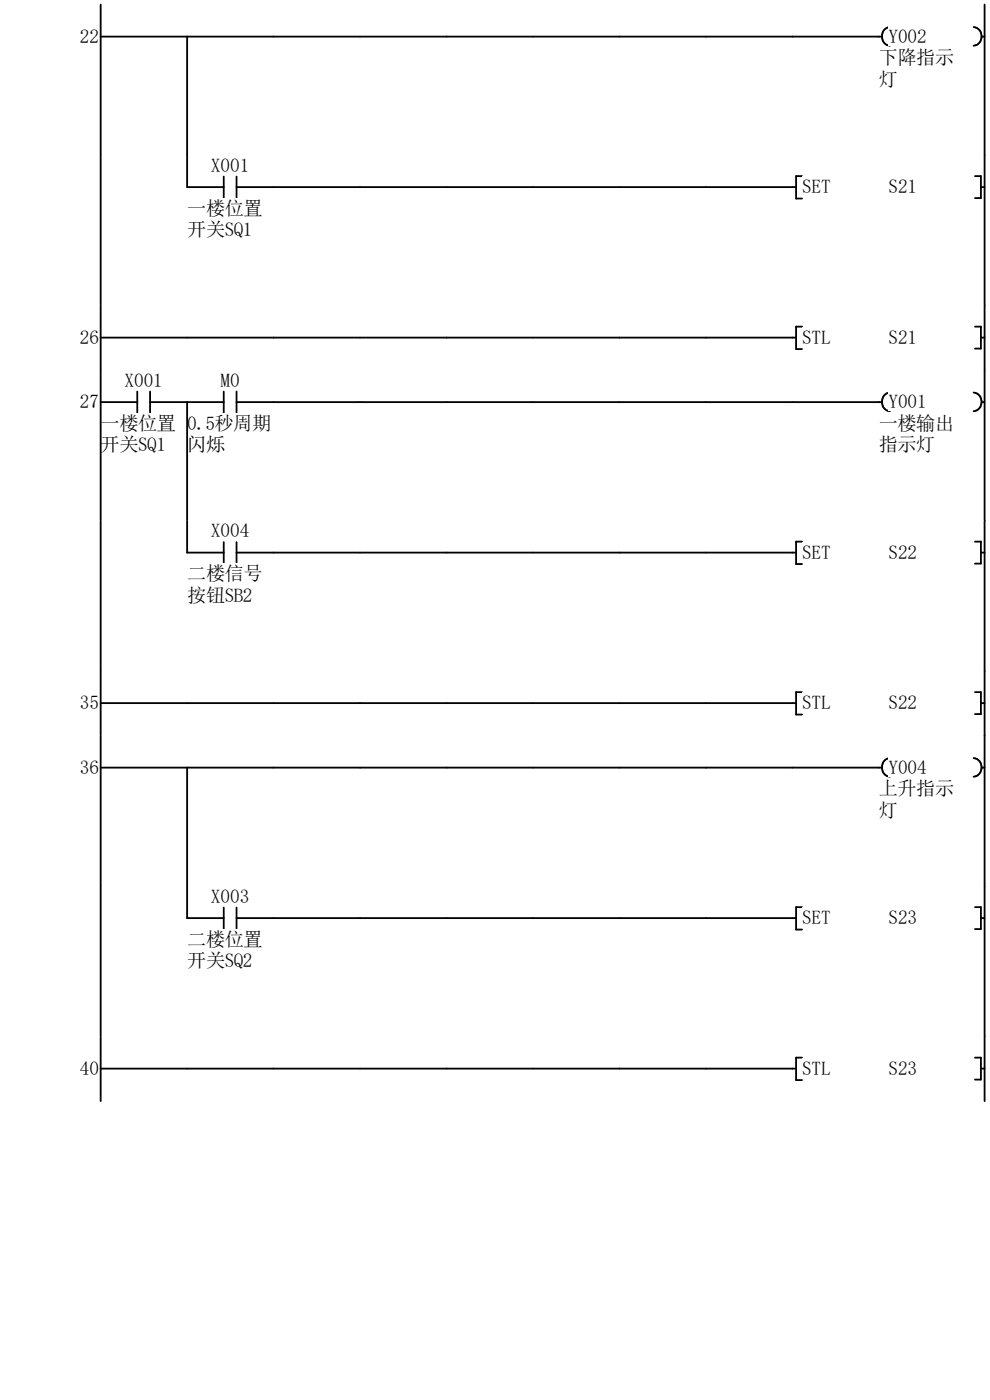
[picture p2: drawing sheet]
<svg xmlns="http://www.w3.org/2000/svg" width="210mm" height="297mm" viewBox="0 0 210 297" stroke-linecap="round" stroke-linejoin="round" font-family="sans-serif">
<path d="M21.4 7.8h165.7M21.4 1v31.9M39.7 7.8v25.1M188.8 5.7a2.02 2.02 0 0 0-1.7 2 2.02 2.02 0 0 0 1.7 2" fill="none" stroke="#070000" stroke-width=".39"/>
<path d="M188.5 5.5h8.1v4.2h-8.1z" fill="#fff"/>
<path d="M206.5 5.7a2.01 2.01 0 0 1 1.8 2 2.01 2.01 0 0 1-1.8 2M208.2 7.8h.7" fill="none" stroke="#070000" stroke-width=".39"/>
<g fill="#fff">
<path d="M186.4 10.1h16v4.1h-16z"/>
<path d="M186.4 14.6h4.1v4.2h-4.1z"/>
</g>
<path d="M208.9 1v31.9" fill="none" stroke="#070000" stroke-width=".39"/>
<path d="M1 32.9h207.9v32h-207.9z" fill-rule="evenodd" fill="#fff"/>
<path d="M21.4 32.9v31.9" fill="none" stroke="#070000" stroke-width=".39"/>
<path d="M44.7 32.9h8.2v4.1h-8.2z" fill="#fff"/>
<path d="M39.7 39.7h7.8M47.5 37.5v4.4M50.2 39.7h7.8M50.2 37.5v4.4" fill="none" stroke="#070000" stroke-width=".39"/>
<g fill="#fff">
<path d="M39.7 42h16v4.1h-16z"/>
<path d="M39.7 46.6h13.9v4.1h-13.9z"/>
</g>
<path d="M39.7 32.9v6.8M58 39.7h110.9M170.1 37.4h-1.2v4.7h1.2" fill="none" stroke="#070000" stroke-width=".39"/>
<g fill="#fff">
<path d="M170.1 37.5h6.2v4.1h-6.2z"/>
<path d="M188.5 37.5h6.1v4.1h-6.1z"/>
</g>
<path d="M206.8 37.4h1.3v4.6h-1.3M208.1 39.7h.8M208.9 32.9v31.9" fill="none" stroke="#070000" stroke-width=".39"/>
<path d="M1 64.9h207.9v13.6h-207.9z" fill-rule="evenodd" fill="#fff"/>
<path d="M17 69.4h4v4.1h-4z" fill="#fff"/>
<path d="M21.4 71.6h147.5M21.4 64.8v13.7M170.1 69.3h-1.2v4.8h1.2" fill="none" stroke="#070000" stroke-width=".39"/>
<g fill="#fff">
<path d="M170.1 69.4h6.2v4.1h-6.2z"/>
<path d="M188.5 69.4h6.1v4.1h-6.1z"/>
</g>
<path d="M206.8 69.3h1.3v4.7h-1.3M208.1 71.6h.8M208.9 64.8v13.7" fill="none" stroke="#070000" stroke-width=".39"/>
<g fill="#fff">
<path d="M1 78.5h185.5v31.9h-185.5z" fill-rule="evenodd"/>
<path d="M186.5 78.5h22.4v31.9h-22.4zM17 83.1h4v4.1h-4z" fill-rule="evenodd"/>
</g>
<path d="M26.4 78.5h8.1v4.1h-8.1z" fill="#fff"/>
<path d="M21.4 85.3h7.7M29.1 83.1v4.4M31.8 85.3h7.9M31.8 83.1v4.4" fill="none" stroke="#070000" stroke-width=".39"/>
<g fill="#fff">
<path d="M21.3 87.6h16v4.1h-16z"/>
<path d="M21.3 92.2h13.9v4.1h-13.9z"/>
</g>
<path d="M21.4 78.5v31.9" fill="none" stroke="#070000" stroke-width=".39"/>
<path d="M46.8 78.5h4v4.1h-4z" fill="#fff"/>
<path d="M39.7 85.3h7.8M47.5 83.1v4.4M50.2 85.3h7.8M50.2 83.1v4.4" fill="none" stroke="#070000" stroke-width=".39"/>
<g fill="#fff">
<path d="M39.7 87.6h17.8v4.1h-17.8z"/>
<path d="M39.7 92.2h8v4.1h-8z"/>
</g>
<path d="M39.7 85.3v25.1M58 85.3h129.1M188.8 83.3a2.02 2.02 0 0 0-1.7 2 2.02 2.02 0 0 0 1.7 1.9" fill="none" stroke="#070000" stroke-width=".39"/>
<path d="M188.5 83.1h8.1v4.1h-8.1z" fill="#fff"/>
<path d="M206.5 83.3a2.01 2.01 0 0 1 1.8 2 2.01 2.01 0 0 1-1.8 1.9M208.2 85.3h.7" fill="none" stroke="#070000" stroke-width=".39"/>
<g fill="#fff">
<path d="M186.4 87.6h16v4.1h-16z"/>
<path d="M186.4 92.2h12v4.1h-12z"/>
</g>
<path d="M208.9 78.5v31.9" fill="none" stroke="#070000" stroke-width=".39"/>
<path d="M1 110.4h207.9v32h-207.9z" fill-rule="evenodd" fill="#fff"/>
<path d="M21.4 110.4v32" fill="none" stroke="#070000" stroke-width=".39"/>
<path d="M44.7 110.4h8.2v4.2h-8.2z" fill="#fff"/>
<path d="M39.7 117.2h7.8M47.5 115v4.5M50.2 117.2h7.8M50.2 115v4.5" fill="none" stroke="#070000" stroke-width=".39"/>
<g fill="#fff">
<path d="M39.7 119.5h16v4.2h-16z"/>
<path d="M39.7 124.1h13.9v4.1h-13.9z"/>
</g>
<path d="M39.7 110.4v6.8M58 117.2h110.9M170.1 114.9h-1.2v4.8h1.2" fill="none" stroke="#070000" stroke-width=".39"/>
<g fill="#fff">
<path d="M170.1 115h6.2v4.1h-6.2z"/>
<path d="M188.5 115h6.1v4.1h-6.1z"/>
</g>
<path d="M206.8 114.9h1.3v4.7h-1.3M208.1 117.2h.8M208.9 110.4v32" fill="none" stroke="#070000" stroke-width=".39"/>
<path d="M1 142.4h207.9v13.7h-207.9z" fill-rule="evenodd" fill="#fff"/>
<path d="M17 146.9h4v4.1h-4z" fill="#fff"/>
<path d="M21.4 149.2h147.5M21.4 142.4v13.7M170.1 146.8h-1.2v4.8h1.2" fill="none" stroke="#070000" stroke-width=".39"/>
<g fill="#fff">
<path d="M170.1 146.9h6.2v4.1h-6.2z"/>
<path d="M188.5 146.9h6.1v4.1h-6.1z"/>
</g>
<path d="M206.8 146.8h1.3v4.7h-1.3M208.1 149.2h.8M208.9 142.4v13.7" fill="none" stroke="#070000" stroke-width=".39"/>
<g fill="#fff">
<path d="M1 156.1h185.5v31.9h-185.5z" fill-rule="evenodd"/>
<path d="M186.5 156.1h22.4v31.9h-22.4zM17 160.7h4v4.1h-4z" fill-rule="evenodd"/>
</g>
<path d="M21.4 156.1v31.9M21.4 162.9h165.7M39.7 162.9v25.1M188.8 160.8a2.02 2.02 0 0 0-1.7 2 2.02 2.02 0 0 0 1.7 2" fill="none" stroke="#070000" stroke-width=".39"/>
<path d="M188.5 160.7h8.1v4.1h-8.1z" fill="#fff"/>
<path d="M206.5 160.8a2 2 0 0 1 1.8 2 2 2 0 0 1-1.8 2M208.2 162.9h.7" fill="none" stroke="#070000" stroke-width=".39"/>
<g fill="#fff">
<path d="M186.4 165.2h16v4.1h-16z"/>
<path d="M186.4 169.8h4.1v4.1h-4.1z"/>
</g>
<path d="M208.9 156.1v31.9" fill="none" stroke="#070000" stroke-width=".39"/>
<path d="M1 188h207.9v31.9h-207.9z" fill-rule="evenodd" fill="#fff"/>
<path d="M21.4 188v31.9" fill="none" stroke="#070000" stroke-width=".39"/>
<path d="M44.7 188h8.2v4.1h-8.2z" fill="#fff"/>
<path d="M39.7 194.8h7.8M47.5 192.5v4.5M50.2 194.8h7.8M50.2 192.5v4.5" fill="none" stroke="#070000" stroke-width=".39"/>
<g fill="#fff">
<path d="M39.7 197.1h16v4.1h-16z"/>
<path d="M39.7 201.7h13.9v4.1h-13.9z"/>
</g>
<path d="M39.7 188v6.8M58 194.8h110.9M170.1 192.4h-1.2v4.8h1.2" fill="none" stroke="#070000" stroke-width=".39"/>
<g fill="#fff">
<path d="M170.1 192.5h6.2v4.1h-6.2z"/>
<path d="M188.5 192.5h6.1v4.1h-6.1z"/>
</g>
<path d="M206.8 192.4h1.3v4.7h-1.3M208.1 194.8h.8M208.9 188v31.9" fill="none" stroke="#070000" stroke-width=".39"/>
<path d="M1 219.9h207.9v13.7h-207.9z" fill-rule="evenodd" fill="#fff"/>
<path d="M17 224.5h4v4.1h-4z" fill="#fff"/>
<path d="M21.4 219.9v13.7M21.4 226.7h147.5M170.1 224.4h-1.2v4.7h1.2" fill="none" stroke="#070000" stroke-width=".39"/>
<g fill="#fff">
<path d="M170.1 224.5h6.2v4.1h-6.2z"/>
<path d="M188.5 224.5h6.1v4.1h-6.1z"/>
</g>
<path d="M208.9 219.9v13.7M206.8 224.4h1.3v4.6h-1.3M208.1 226.7h.8" fill="none" stroke="#070000" stroke-width=".39"/>
<g font-size="4.1">
<text x="17" y="9.1">22</text>
<text x="188.5" y="9.1">Y002</text>
<text x="186.4" y="13.6">下降指示</text>
<text x="186.4" y="18.2">灯</text>
<text x="44.8" y="36.4">X001</text>
<text x="170.1" y="41">SET</text>
<text x="188.5" y="41">S21</text>
<text x="39.7" y="45.6">一楼位置</text>
<text x="39.7" y="50.1">开关SQ1</text>
<text x="17" y="72.9">26</text>
<text x="170.1" y="72.9">STL</text>
<text x="188.5" y="72.9">S21</text>
<text x="26.4" y="82">X001</text>
<text x="46.8" y="82">M0</text>
<text x="17" y="86.6">27</text>
<text x="188.5" y="86.6">Y001</text>
<text x="21.3" y="91.1">一楼位置</text>
<text x="21.3" y="95.7">开关SQ1</text>
<text x="39.7" y="91.1">0.5秒周期</text>
<text x="39.7" y="95.7">闪烁</text>
<text x="186.4" y="91.1">一楼输出</text>
<text x="186.4" y="95.7">指示灯</text>
<text x="44.8" y="114">X004</text>
<text x="170.1" y="118.5">SET</text>
<text x="188.5" y="118.5">S22</text>
<text x="39.7" y="123.1">二楼信号</text>
<text x="39.7" y="127.6">按钮SB2</text>
<text x="17" y="150.4">35</text>
<text x="170.1" y="150.4">STL</text>
<text x="188.5" y="150.4">S22</text>
<text x="17" y="164.2">36</text>
<text x="188.5" y="164.2">Y004</text>
<text x="186.4" y="168.7">上升指示</text>
<text x="186.4" y="173.3">灯</text>
<text x="44.8" y="191.5">X003</text>
<text x="170.1" y="196">SET</text>
<text x="188.5" y="196">S23</text>
<text x="39.7" y="200.6">二楼位置</text>
<text x="39.7" y="205.2">开关SQ2</text>
<text x="17" y="228">40</text>
<text x="170.1" y="228">STL</text>
<text x="188.5" y="228">S23</text>
</g>
</svg>
